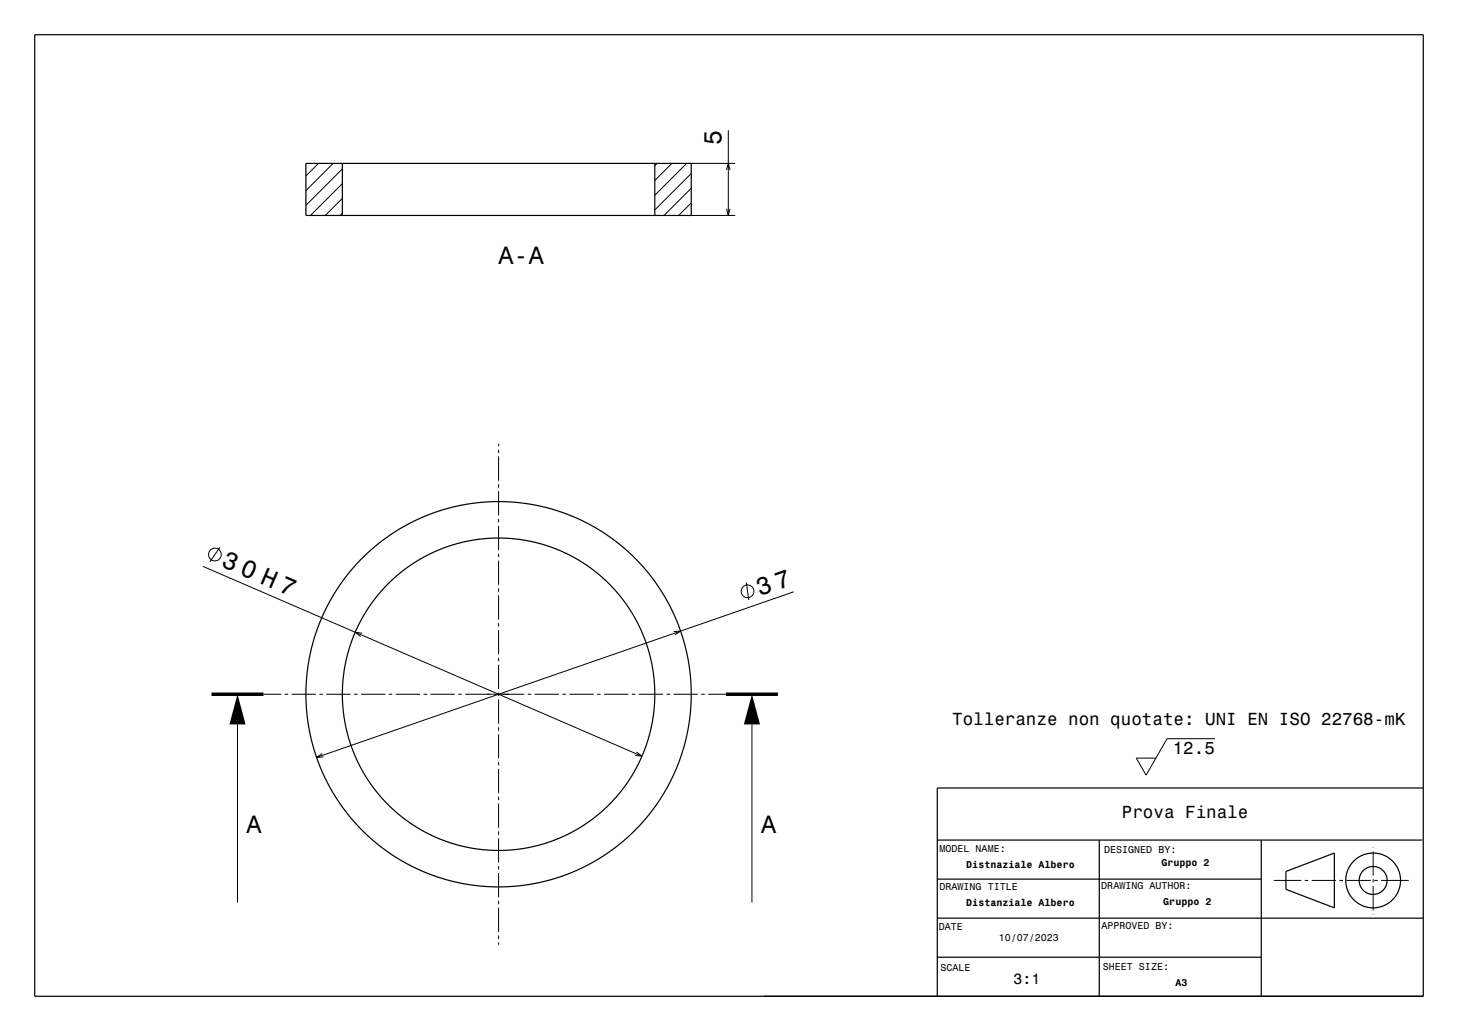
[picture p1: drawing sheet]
<svg xmlns="http://www.w3.org/2000/svg" width="420mm" height="297mm" viewBox="0 0 420 297" stroke-linecap="round" stroke-linejoin="round" font-family="sans-serif">
<g fill="none" stroke="#000" stroke-width=".29">
<path d="M209.8 37.5v24.6M91.7 47.1l-3.6 3.6M96 47.1l-7.9 7.8M98.6 57.1l-4.9 5M98.6 52.9l-9.1 9.2M98.6 48.7l-10.5 10.5M189.3 47.1l-.7 .7M193.6 47.1l-5 4.9M197.8 47.1l-9.2 9.1M198.4 47.1h13.4M199.1 58.5l-3.6 3.6M199.1 54.2l-7.8 7.9"/>
<path d="M199.1 50l-10.5 10.5M209.3 49l.5-1.9 .5 1.9M98.6 61.4l-.7 .7M198.4 62.1h13.4M209.3 60.1l.5 2 .5-2M143.6 127.8v.7M143.6 129.5v1M143.6 131.5v7M143.6 139.5v1M63.4 157.7l-2.9 4.1M143.6 141.5v7M143.6 149.5v1"/>
<path d="M143.6 151.5v7M143.6 159.5v1M58.4 163.1l126.5 54.8M143.6 161.5v7M143.6 169.5v1M143.6 171.5v7M143.6 179.5v1M215 167.8l.7 5.1M228.6 170.5l-137.4 47.7M75.9 200h5.1M82 200h1M84 200h7"/>
<path d="M92 200h1M94 200h7M102 200h1M104 200h7M104.3 182.4l-2-.3 1.6 1.3M112 200h1M114 200h7M122 200h1M124 200h7M132 200h1M134 200h7.9M142 200h1.9"/>
<path d="M143.6 181.5v7M143.6 189.5v1M143.6 191.5v7M143.6 199.5v1M144 200h7M152 200h1M154 200h7M162 200h1M164 200h7M172 200h1M174 200h7M182 200h1"/>
<path d="M184 200h7M192 200h1M194 200h7M194.1 181.9l2-.1-1.7 1.1M202 200h1M204 200h5.1M68.4 208.7v51.3M92.8 217.1l-1.6 1.1 2-.2M143.6 201.5v7M143.6 209.5v1M143.6 211.5v7M143.6 219.5v1"/>
<path d="M183.4 216.6l1.5 1.3-2-.3M216.6 208.7v51.3M350 212.8h-13.8l-6.1 10.5-2.8-4.9h5.7M143.6 221.5v7M143.6 229.5v1M143.6 231.5v7M143.6 239.5v1M143.6 241.5v7M143.6 249.5v1M143.6 251.5v7M143.6 259.5v1M366.9 253.6h8"/>
<path d="M375.9 253.6h1M377.9 253.6h7M385.9 253.6h1M387.9 253.6h7M395.6 244.1v.2M395.6 245.3v7M395.6 253.3v1M395.6 255.3v7M395.9 253.6h1M397.9 253.6h7.9M143.6 261.5v7M143.6 269.5v1"/>
<path d="M143.6 271.5v.6M395.6 263.3v.1"/>
<circle cx="61.9" cy="159.8" r="1.83"/>
<circle cx="215.4" cy="170.3" r="1.83"/>
</g>
<g fill="none" stroke="#000" stroke-width=".35">
<path d="M10 10h400v277h-400zM88.1 47.1h111v15h-111zM98.6 47.1v15M188.6 47.1v15M410 227h-140v60M270 242h139.7M270 253.2h93.3M316.7 242v45M363.3 242v45M370.4 251.1l14-5.4v15.8l-14-5.3zM270 264.5h140M270 275.7h93.3"/>
<circle cx="143.6" cy="200" r="55.5"/>
<circle cx="143.6" cy="200" r="45"/>
<circle cx="395.6" cy="253.6" r="4"/>
<circle cx="395.6" cy="253.6" r="7.9"/>
</g>
<path d="M60.9 200h15M209.1 200h15" fill="none" stroke="#000" stroke-width="1" stroke-linecap="butt"/>
<g fill="#000">
<path d="M68.4 200l2.3 8.7h-4.6z" fill-rule="evenodd"/>
<path d="M216.6 200l2.3 8.7h-4.6z" fill-rule="evenodd"/>
</g>
<g font-size="7.2">
<text x="207.8" y="41.9" transform="rotate(-90 207.8 41.9)">5</text>
<text x="143.6" y="76">A-A</text>
<text x="63.5" y="163.2" transform="rotate(23 63.5 163.2)">3 0 H 7</text>
<text x="218.8" y="171.8" transform="rotate(-19 218.8 171.8)">3 7</text>
<text x="71" y="240">A</text>
<text x="219.2" y="240">A</text>
</g>
<g font-size="5">
<text x="274.3" y="208.8">Tolleranze non quotate: UNI EN ISO 22768-mK</text>
<text x="337.8" y="217.3">12.5</text>
<text x="323.2" y="235.6">Prova Finale</text>
</g>
<text font-size="4.3" x="292" y="283.3">3:1</text>
<g font-size="2.9">
<text x="270.6" y="245.4">MODEL NAME:</text>
<text x="318.1" y="245.6">DESIGNED BY:</text>
<text x="278.4" y="250.1">Distnaziale Albero</text>
<text x="334.6" y="249.4">Gruppo 2</text>
<text x="270.6" y="256.3">DRAWING TITLE</text>
<text x="317.2" y="256.2">DRAWING AUTHOR:</text>
<text x="278.4" y="261">Distanziale Albero</text>
<text x="335.1" y="260.7">Gruppo 2</text>
<text x="270.5" y="267.9">DATE</text>
<text x="317.3" y="267.8">APPROVED BY:</text>
<text x="287.7" y="271.1">10/07/2023</text>
<text x="270.9" y="279.8">SCALE</text>
<text x="317.7" y="279.3">SHEET SIZE:</text>
<text x="338.6" y="284.1">A3</text>
</g>
</svg>
